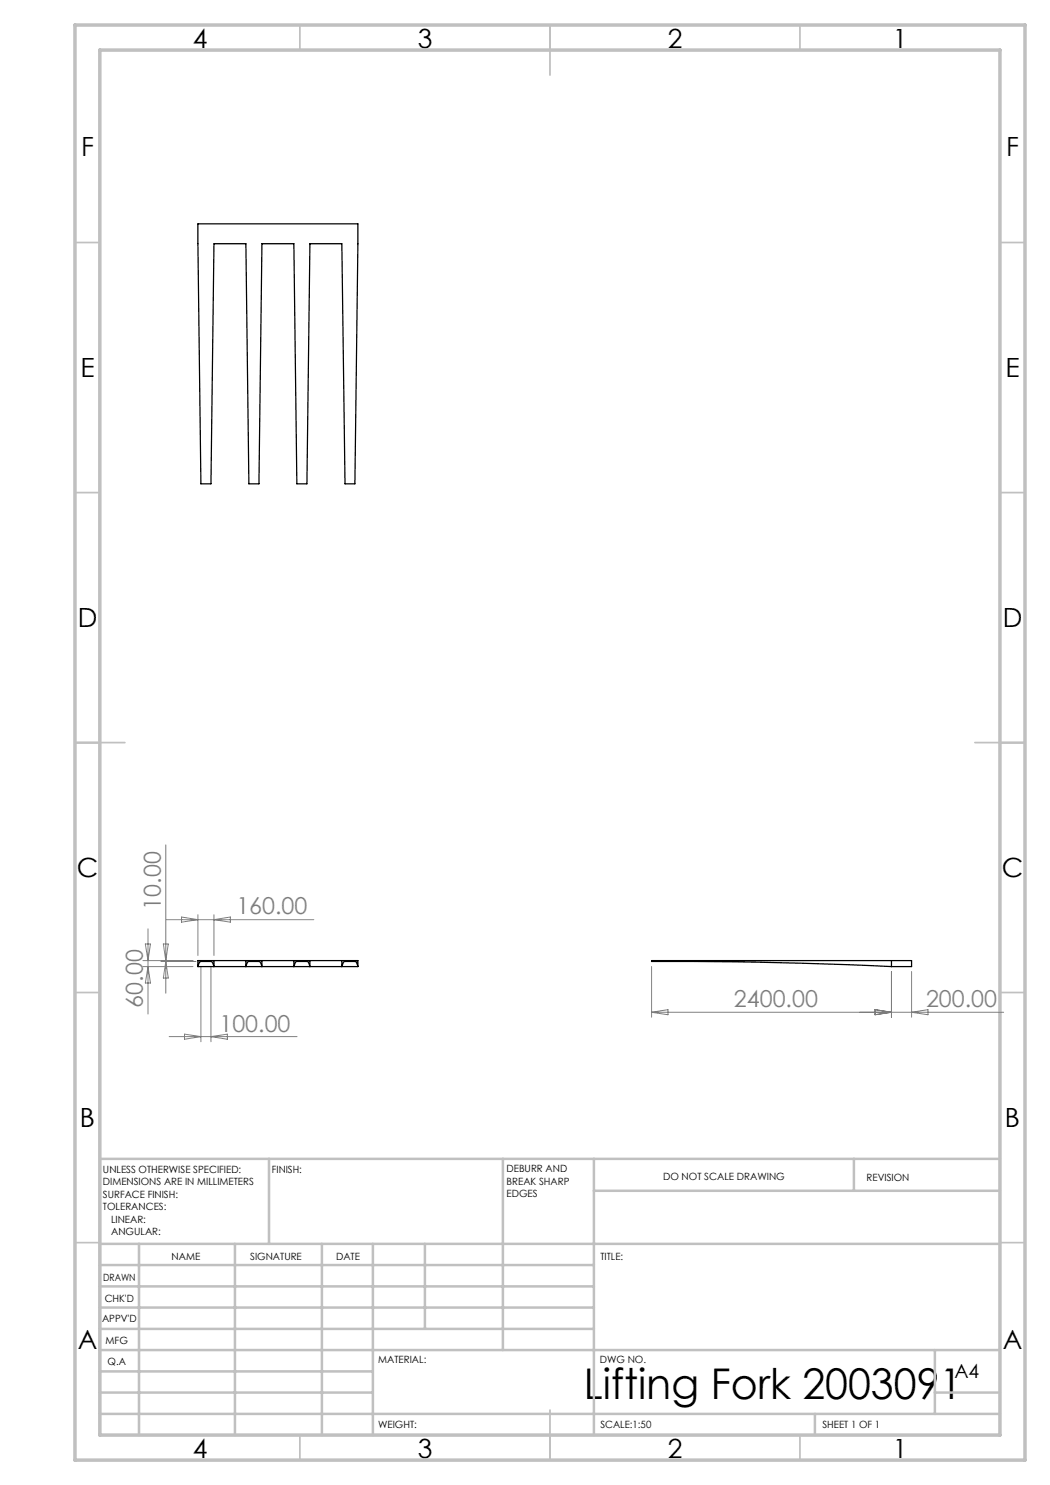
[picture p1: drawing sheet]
<svg xmlns="http://www.w3.org/2000/svg" width="210mm" height="297mm" viewBox="0 0 210 297" stroke-linecap="round" stroke-linejoin="round" font-family="sans-serif">
<g fill="none" stroke="#c0c0c0" stroke-width=".35">
<path d="M60 5v5M110 5v10M160 5v5M15 48.5h5M200 48.5h5M15 98.5h5M200 98.5h5M15 148.5h10M195 148.5h10M15 198.5h5M200 198.5h5M15 248.5h5"/>
<path d="M200 248.5h5M60 287v5M110 282v10M160 287v5"/>
</g>
<g fill="none" stroke="#c0c0c0" stroke-width=".5">
<path d="M53.8 231.8v17M100.6 231.8v38.2M118.8 231.8v55.2M118.8 238.2h81.2M170.8 231.8v6.4M200 231.8h-180v55.2M20 248.8h180M20 257.3h98.8M20 253h98.8M27.8 248.8v38.2M47 248.8v38.2M64.4 248.8v38.2"/>
<path d="M74.6 248.8v38.2M85 248.8v17M20 265.8h98.8M20 261.5h98.8M20 278.5h54.6M20 274.3h54.6M20 270h180M187 278.5h13M187 270v12.8M20 282.8h180M163 282.8v4.2"/>
</g>
<path d="M15 5h190v287h-190zM20 10h180v277h-180z" fill="none" stroke="#c0c0c0" stroke-width=".7"/>
<g fill="none" stroke="#808080" stroke-width=".2">
<path d="M33.2 169v29.6M28.6 192.1h10M28.6 193.3h10M29.1 188.8h1l-.5 3.3zM29.6 185.8v17M29.6 193.3l.5 3.3h-1zM32.2 192.3h7M32.7 188.8h1l-.5 3.3zM33.2 192.3l.5 3.3h-1zM33.2 183.9h29.6M36.3 183.4l3.3 .5-3.3 .5zM39.6 182.9v8.2"/>
<path d="M40.2 193.3v15M42.2 193.3v15M42.8 182.9v8.2M42.8 183.9l3.3-.5v1zM130.3 193.3v10.1M178.3 194.3v9.1M182.3 194.3v9.1M33.8 207.3h25.6M36.9 206.8l3.3 .5-3.3 .6zM42.2 207.3l3.3-.5v1.1zM130.3 202.5h70.4M130.3 202.5l3.3-.6v1z"/>
<path d="M175 201.9l3.3 .6-3.3 .4zM182.3 202.5l3.3-.6v1z"/>
</g>
<g fill="none" stroke="#000" stroke-width=".25">
<path d="M39.6 44.8h32l-.6 52h-2l-.6-48h-6.4l-.6 48h-2l-.6-48h-6.4l-.6 48h-2l-.6-48h-6.4l-.6 48h-2zM39.6 193.3v-1.2h32v1.2M39.6 193.3h32M40.2 192.3l-.4 .3-.2 .7M40.2 192.3h2M40.2 192.1v.2M42.2 192.1v.2M42.8 192.1v1.2l-.3-.8-.3-.2M49.2 192.1v1.2l.3-.8 .3-.2M49.8 192.3h2M49.8 192.1v.2M51.8 192.1v.2"/>
<path d="M52.4 192.1v1.2l-.2-.7-.4-.3M58.8 192.1v1.2l.3-.8 .3-.2M59.4 192.3h2M59.4 192.1v.2M61.4 192.1v.2M62 192.1v1.2l-.3-.9-.3-.1M68.4 192.1v1.2l.3-.8 .3-.2M69 192.3h2M69 192.1v.2M71 192.3l.3 .1 .3 .9M71 192.1v.2M130.3 192.1h52v1.2h-4a958.2 958.2 0 0 0-48-1z"/>
<path d="M178.3 192.1v1.2"/>
</g>
<text font-size="8.5" x="116.8" y="279.7">Lifting Fork 2003091</text>
<g font-size="5.3">
<text x="38.5" y="9.5">4</text>
<text x="83.5" y="9.5">3</text>
<text x="133.6" y="9.5">2</text>
<text x="178.6" y="9.5">1</text>
<text x="16.2" y="31.2">F</text>
<text x="201.2" y="31.2">F</text>
<text x="16.1" y="75.5">E</text>
<text x="201.1" y="75.5">E</text>
<text x="15.5" y="125.5">D</text>
<text x="200.5" y="125.5">D</text>
<text x="15.4" y="175.5">C</text>
<text x="200.4" y="175.5">C</text>
<text x="16" y="225.5">B</text>
<text x="201" y="225.5">B</text>
<text x="15.5" y="269.7">A</text>
<text x="200.5" y="269.7">A</text>
<text x="38.5" y="291.5">4</text>
<text x="83.5" y="291.5">3</text>
<text x="133.6" y="291.5">2</text>
<text x="178.6" y="291.5">1</text>
</g>
<g font-size="4.7" fill="#808080">
<text x="32.2" y="181.9" transform="rotate(-90 32.2 181.9)">10.00</text>
<text x="47.3" y="182.9">160.00</text>
<text x="28.6" y="201.5" transform="rotate(-90 28.6 201.5)">60.00</text>
<text x="146.8" y="201.4">2400.00</text>
<text x="185.2" y="201.4">200.00</text>
<text x="43.9" y="206.3">100.00</text>
</g>
<text font-size="3.9" x="190.9" y="275.5">A4</text>
<g font-size="2">
<text x="20.6" y="234.6">UNLESS OTHERWISE SPECIFIED:</text>
<text x="20.6" y="237.1">DIMENSIONS ARE IN MILLIMETERS</text>
<text x="20.6" y="239.6">SURFACE FINISH:</text>
<text x="54.4" y="234.6">FINISH:</text>
<text x="101.3" y="234.5">DEBURR AND</text>
<text x="101.3" y="237">BREAK SHARP</text>
<text x="101.3" y="239.5">EDGES</text>
<text x="132.6" y="236">DO NOT SCALE DRAWING</text>
<text x="173.3" y="236.2">REVISION</text>
<text x="20.6" y="242.1">TOLERANCES:</text>
<text x="22.2" y="244.6">LINEAR:</text>
<text x="22.2" y="247.1">ANGULAR:</text>
<text x="34.3" y="252">NAME</text>
<text x="50" y="251.9">SIGNATURE</text>
<text x="67.2" y="251.9">DATE</text>
<text x="120.1" y="251.9">TITLE:</text>
<text x="20.6" y="256.1">DRAWN</text>
<text x="20.9" y="260.3">CHK'D</text>
<text x="20.4" y="264.4">APPV'D</text>
<text x="21.1" y="268.8">MFG</text>
<text x="21.5" y="273">Q.A</text>
<text x="75.6" y="272.5">MATERIAL:</text>
<text x="120" y="272.5">DWG NO.</text>
<text x="75.6" y="285.5">WEIGHT:</text>
<text x="120.1" y="285.6">SCALE:1:50</text>
<text x="164.5" y="285.6">SHEET 1 OF 1</text>
</g>
</svg>
